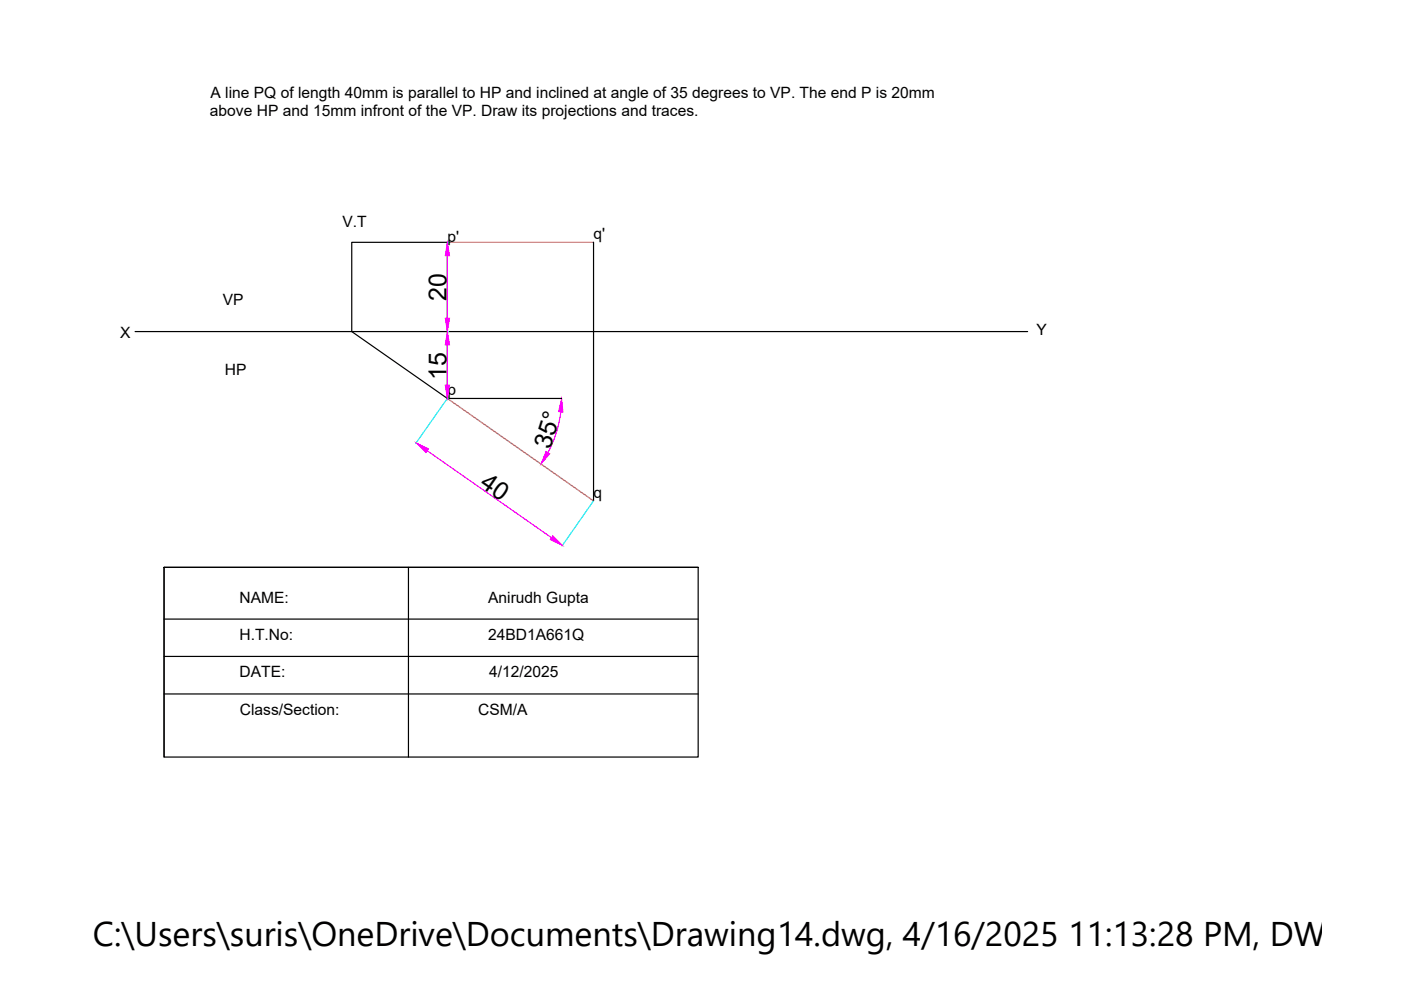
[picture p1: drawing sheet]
<svg xmlns="http://www.w3.org/2000/svg" width="297mm" height="210mm" viewBox="0 0 297 210" stroke-linecap="round" stroke-linejoin="round" font-family="sans-serif">
<!-- layer: 0 -->
<path d="M125.8 51.4v54.8M28.6 70.3h189.3M94.9 84.5v-33.1h-20.3v18.9l20.3 14.2h24.2M34.8 131.3h113.2M34.8 139.2h113.2M86.6 120.3v40.2M148 120.3h-113.2h113.2v40.2h-113.2v-40.2v40.2M34.8 147.1h113.2" fill="none" stroke="#000" stroke-width=".25"/>
<path d="M94.9 51.4h30.9M94.9 84.5l30.9 21.7" fill="none" stroke="#cd6928" stroke-width=".25"/>
<path d="M94.9 54.2v13.3M94.9 73.1v8.5M90.6 95.6l26.3 18.4M118.9 87.3a24.2 24.2 0 0 1-2.7 8.6" fill="none" stroke="#f0f" stroke-width=".25"/>
<g fill="#f0f" stroke="#f0f" stroke-width=".21">
<path d="M115.8 95.7l.8 .5-1.9 2.2z"/>
<path d="M119.1 84.5l.3 2.9-1-.1z"/>
<path d="M88.3 93.9l2.5 1.3-.5 .8z"/>
<path d="M117.2 113.6l2 2-2.5-1.2z"/>
<path d="M94.9 51.4l.4 2.8h-.9z"/>
<path d="M94.4 67.5h.9l-.4 2.8z"/>
<path d="M94.9 70.3l.4 2.8h-.9z"/>
<path d="M94.4 81.6h.9l-.4 2.9z"/>
</g>
<path d="M94.9 51.4h.1M94.9 70.3h.1M94.8 84.5l-6.7 9.6M94.9 84.5h.1M125.8 106.2l-6.6 9.6" fill="none" stroke="#0ff" stroke-width=".25"/>
<text font-size="7.3" x="19.7" y="200.6">C:\Users\suris\OneDrive\Documents\Drawing14.dwg, 4/16/2025 11:13:28 PM, DWG To</text>
<g font-size="5.3">
<text x="94.7" y="63.7" transform="rotate(-90 94.7 63.7)">20</text>
<text x="94.7" y="80.5" transform="rotate(-90 94.7 80.5)">15</text>
<text x="116.6" y="95.5" transform="rotate(-72 116.6 95.5)">35°</text>
<text x="101.5" y="103" transform="rotate(35 101.5 103)">40</text>
</g>
<g font-size="3.3">
<text x="44.6" y="20.7">A line PQ of length 40mm is parallel to HP and inclined at angle of 35 degrees to VP. The end P is 20mm</text>
<text x="44.5" y="24.7">above HP and 15mm infront of the VP. Draw its projections and traces.</text>
<text x="72.6" y="48">V.T</text>
<text x="94.9" y="51.4">p'</text>
<text x="125.8" y="50.7">q'</text>
<text x="47.2" y="64.6">VP</text>
<text x="25.5" y="71.6">X</text>
<text x="219.8" y="70.9">Y</text>
<text x="47.7" y="79.4">HP</text>
<text x="94.9" y="83.8">p</text>
<text x="125.8" y="105.6">q</text>
<text x="50.8" y="127.8">NAME:</text>
<text x="103.5" y="127.8">Anirudh Gupta</text>
<text x="50.8" y="135.7">H.T.No:</text>
<text x="103.5" y="135.7">24BD1A661Q</text>
<text x="50.8" y="143.6">DATE:</text>
<text x="103.7" y="143.6">4/12/2025</text>
<text x="50.9" y="151.6">Class/Section:</text>
<text x="101.4" y="151.6">CSM/A</text>
</g>
</svg>
